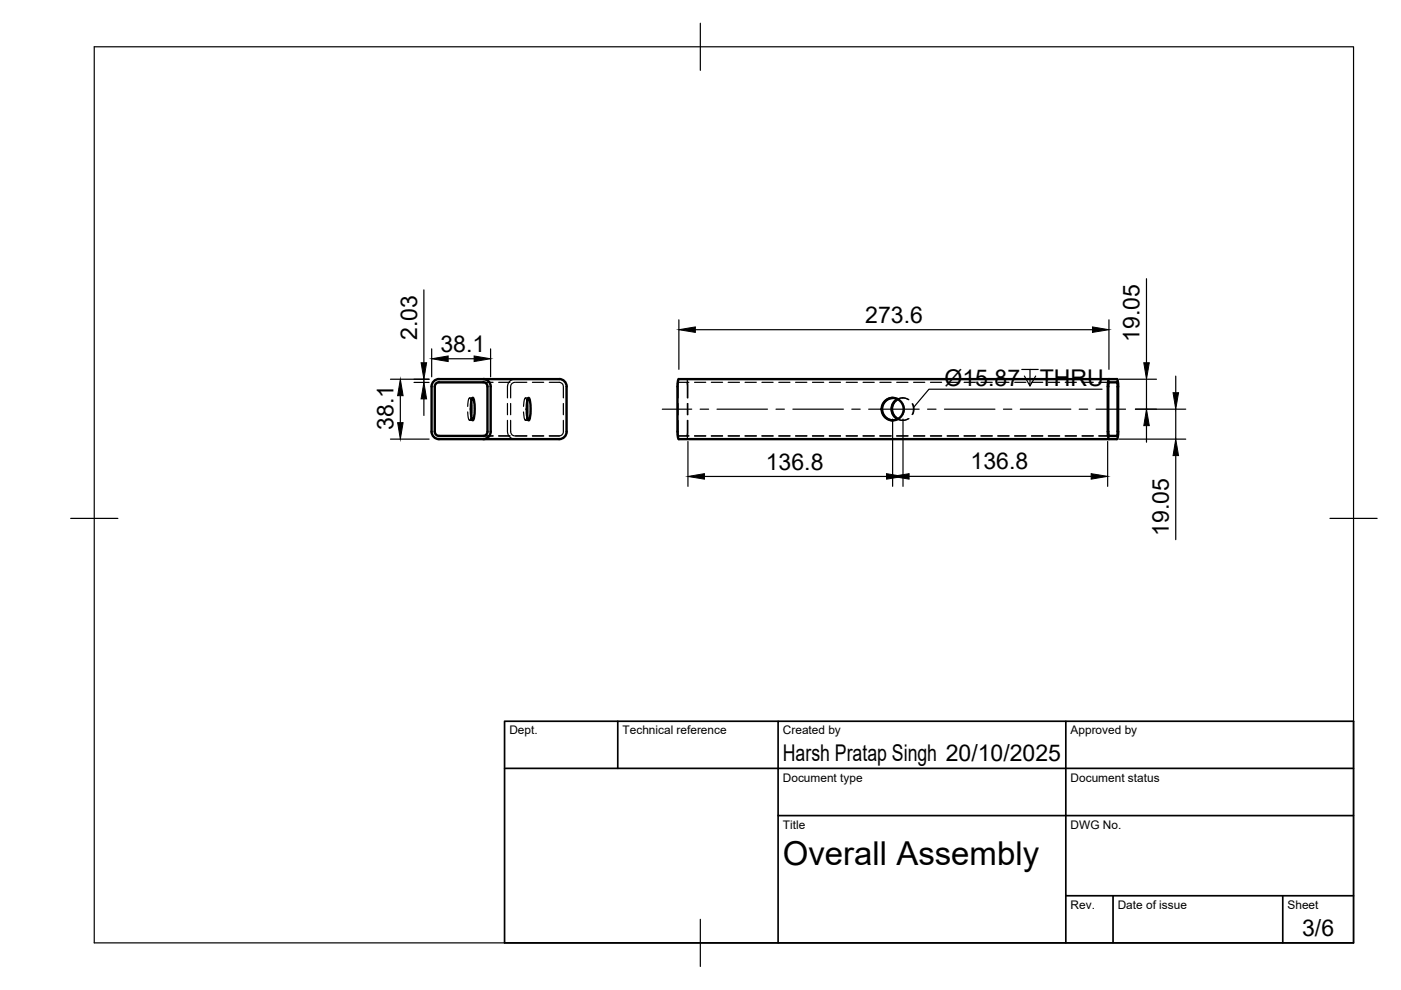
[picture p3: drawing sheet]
<svg xmlns="http://www.w3.org/2000/svg" width="297mm" height="210mm" viewBox="0 0 297 210" stroke-linecap="round" stroke-linejoin="round" font-family="sans-serif">
<!-- layer: Visible -->
<g fill="none" stroke="#000" stroke-width=".51">
<path d="M91.5 91.5a1.59 1.59 0 0 0 1.6 1.6h25.5a1.59 1.59 0 0 0 1.5-1.6M92.2 91.5v-9.5a.91 .91 0 0 1 .9-1l9.3 .1a.88 .88 0 0 1 1 .9v9.5M92.2 91.5a.91 .91 0 0 0 .9 .9h9.4a.91 .91 0 0 0 .9-.9M93.1 80.4h25.5M93.1 80.4a1.59 1.59 0 0 0-1.6 1.6v9.5M99.9 85.3v2.8M100.1 84.5l.1-.2a7.1 7.1 0 0 1 0 4.8 7.3 7.3 0 0 1-.1-4.6zM102.5 80.4a1.59 1.59 0 0 1 1.5 1.6v9.5M104 91.5a1.59 1.59 0 0 1-1.5 1.6M111.7 85.3v2.9M112 84.5l.1-.1a7.1 7.1 0 0 1 0 4.7 7.3 7.3 0 0 1-.1-4.6zM118.6 80.4a1.59 1.59 0 0 1 1.5 1.6"/>
<path d="M120.1 82v9.5M143.6 91.5l.1 1.1 .2 .5h92.9M143.9 80.4h92.9M143.9 80.4l-.2 .4-.1 1.2v9.5M189.3 84.4a2.38 2.38 0 0 0-2.3 2.3 2.38 2.38 0 0 0 2.3 2.4M189.9 84.9l.5-.3a2.4 2.4 0 0 0 0 4.2 2.35 2.35 0 0 1-.5-3.9zM234.9 91.5v1.1l.3 .5M235 91.5l.2 .9h1.6M235.2 80.4l-.3 .4v1.2v9.5M236.8 81.1l-1.6-.1-.2 .3v10.2M236.8 81l.2 1M236.8 80.4l.2 .4 .1 1.2v9.5"/>
<path d="M236.9 82v9.5M237 91.5l-.2 .9M237.1 91.5l-.1 1.1-.2 .5"/>
<circle cx="189.3" cy="86.8" r="2.36"/>
</g>
<!-- layer: Hidden -->
<g fill="none" stroke="#000" stroke-width=".25">
<path d="M93.1 92.4h.1M99.1 87.3l.2 1.5 .3 .3 .3-.9M99.5 84.4h.7M99.5 89.1h.7M99.9 85.3l-.3-.9a2.75 2.75 0 0 0-.5 1.8M102.4 81.1h2.1M102.4 92.4h2.1M105.7 81.1h2.4M105.7 92.4h2.4M107.6 89.1v2.4a1.61 1.61 0 0 0 1.6 1.6M107.6 85.5v2.4M108.3 89.1v2.4a.93 .93 0 0 0 .9 .9"/>
<path d="M108.3 85.5v2.4M109.2 81.1a.9 .9 0 0 0-.9 .9v2.4M109.2 80.4a1.61 1.61 0 0 0-1.6 1.6v2.4M109.3 81.1h2.4M109.3 92.4h2.4M111 87.3l.1 1.2 .3 .6 .3-.9M111.4 84.4h.7M111.4 89.1h.7M111.7 85.3l-.3-.9-.3 .6-.1 1.2M112.9 81.1h2.4M112.9 92.4h2.4M116.5 81.1h2.1a.9 .9 0 0 1 .8 .9v2.4"/>
<path d="M119.4 89.1v2.4a.93 .93 0 0 1-.8 .9h-2.1M119.4 85.5v2.4M143.8 89.1l.1 3.3h2.1M143.8 85.5v2.4M145.6 81.1l.1 .7v2.6M145.6 80.4l.2 1.3v2.7M145.7 89.1v2.6l-.1 .7M145.7 85.5v2.4M145.8 89.1v3.2l-.2 .8M145.8 85.5v2.4M146 81.1h-2.1l-.1 3.3M147.3 81.1h2.3"/>
<path d="M147.3 92.4h2.3M150.8 81.1h2.4M150.8 92.4h2.4M154.4 81.1h2.4M154.4 92.4h2.4M158 81.1h2.4M158 92.4h2.4M161.5 81.1h2.4M161.5 92.4h2.4M165.1 81.1h2.4M165.1 92.4h2.4M168.7 81.1h2.4"/>
<path d="M168.7 92.4h2.4M172.3 81.1h2.3M172.3 92.4h2.3M175.8 81.1h2.4M175.8 92.4h2.4M179.4 81.1h2.4M179.4 92.4h2.4M183 81.1h2.4M183 92.4h2.4M186.5 81.1h2.4M186.5 92.4h2.4M189.3 84.4l1.3 .3"/>
<path d="M190.1 81.1h2.4M190.1 92.4h2.4M190.3 84.6a2.21 2.21 0 0 1 2.3 .1M190.4 84.6a2.24 2.24 0 0 1 2.3 .1M190.6 88.7l-.9 .4h-.4M191.3 84.4h.2M191.3 89.1h.2M191.4 85.6l.1 .1a2.35 2.35 0 0 1-.1 2.2M192.6 88.7l-.2 .2a2.2 2.2 0 0 1-2.1 0M192.7 88.7l-.2 .2a2.28 2.28 0 0 1-2.1 0M193.4 85.6l.3 1.1-.3 1.2M193.5 85.6l.1 .3a2.33 2.33 0 0 1-.1 2"/>
<path d="M193.7 81.1h2.4M193.7 92.4h2.4M197.3 81.1h2.3M197.3 92.4h2.3M200.8 81.1h2.4M200.8 92.4h2.4M204.4 81.1h2.4M204.4 92.4h2.4M208 81.1h2.4M208 92.4h2.4M211.6 81.1h2.3M211.6 92.4h2.3"/>
<path d="M215.1 81.1h2.4M215.1 92.4h2.4M218.7 81.1h2.4M218.7 92.4h2.4M222.3 81.1h2.4M222.3 92.4h2.4M225.8 81.1h2.4M225.8 92.4h2.4M229.4 81.1h2.4M229.4 92.4h2.4M233 81.1h2.1M233 92.4h2.1"/>
</g>
<!-- layer: BORDER -->
<path d="M20 9.9h267v190h-267zM148.5 4.9v10M15 109.9h10M282 109.9h10M148.5 194.9v10" fill="none" stroke="#000" stroke-width=".25"/>
<!-- layer: TITLEBLOCK -->
<path d="M107 152.9h180v47h-180zM131 152.9v10M165 152.9v47M226 152.9v47M107 162.9h180M165 172.9h122M226 189.9h61M236 189.9v10M272 189.9v10" fill="none" stroke="#000" stroke-width=".36"/>
<!-- layer: FD_Dimensions -->
<g fill="none" stroke="#000" stroke-width=".25">
<path d="M243.1 59.1v17.8M89.9 61.5v15.4M91.5 74v5.9M95 76.1h5.5M104 74v5.9M143.9 67.8v10.5M147.4 69.9h84.2M235.1 67.8v10.5M249.3 79.7v3.6M82.8 80.4h8.2M82.8 93.1h8.2M84.9 83.9v5.7"/>
<path d="M87.8 81.1h3.2M89.9 80.4v.7M89.9 84.6v3.5M145.9 93.6v9.5M189.3 88.9v14.2M191.5 88.9v14.2M234.8 93.6v9.5M237.2 80.4h8M237.2 93.1h14.2M240.7 86.8h10.7M243.1 80.4v6.4M243.1 90.2v3.6"/>
<path d="M249.3 86.8v6.3M249.3 96.6v17.8M149.4 101h38.6M192.7 101h38.7"/>
</g>
<g fill="#000" stroke="#000" stroke-width=".21">
<path d="M89.3 76.9h1.1l-.5 3.5zM91.5 76.1l3.5-.6v1.2zM100.5 75.5l3.5 .6-3.5 .6zM143.9 69.9l3.5-.6v1.2zM231.6 69.3l3.5 .6-3.5 .6zM242.5 76.9h1.2l-.6 3.5zM84.9 80.4l.6 3.5h-1.2zM84.3 89.6h1.2l-.6 3.5zM89.9 81.1l.5 3.5h-1.1zM243.1 86.8l.6 3.4h-1.2zM248.7 83.3h1.2l-.6 3.5zM249.3 93.1l.6 3.5h-1.2z"/>
<path d="M145.9 101l3.5-.6v1.2zM188 100.4l3.5 .6-3.5 .6zM189.3 101l3.4-.6v1.2zM231.4 100.4l3.4 .6-3.4 .6z"/>
</g>
<!-- layer: Smart Centers -->
<g fill="none" stroke="#000" stroke-width=".25">
<path d="M140.4 86.8h6.3M148.4 86.8h1.8M152 86.8h10.7M164.5 86.8h1.8M168.1 86.8h10.7M180.6 86.8h1.8M184.2 86.8h10.7M196.7 86.8h1.8M200.2 86.8h10.7M212.7 86.8h1.8M216.3 86.8h10.7M228.8 86.8h1.8"/>
<path d="M232.4 86.8h6.2"/>
</g>
<!-- layer: Leaders -->
<path d="M216.6 78.3h3.5M218.4 78.3v3.5l-1.2-2.1M219.6 79.7l-1.2 2.1M233.7 82.5h-36.7l-3.2 3.8" fill="none" stroke="#000" stroke-width=".25"/>
<text font-size="7" x="166" y="183.4">Overall Assembly</text>
<g font-size="4.9">
<text x="183.5" y="68.4">273.6</text>
<text x="88.4" y="72.2" transform="rotate(-90 88.4 72.2)">2.03</text>
<text x="93.4" y="74.6">38.1</text>
<text x="241.6" y="72.5" transform="rotate(-90 241.6 72.5)">19.05</text>
<text x="200.3" y="81.8">Ø15.87</text>
<text x="220.5" y="81.8">THRU</text>
<text x="83.4" y="91.2" transform="rotate(-90 83.4 91.2)">38.1</text>
<text x="162.4" y="99.6">136.8</text>
<text x="205.8" y="99.5">136.8</text>
<text x="247.8" y="113.6" transform="rotate(-90 247.8 113.6)">19.05</text>
<text x="166" y="161.4">Harsh Pratap Singh 20/10/2025</text>
<text x="276.1" y="198.6">3/6</text>
</g>
<g font-size="2.5">
<text x="108" y="155.7">Dept.</text>
<text x="132" y="155.7">Technical reference</text>
<text x="166" y="155.7">Created by</text>
<text x="227" y="155.7">Approved by</text>
<text x="166" y="165.7">Document type</text>
<text x="227" y="165.7">Document status</text>
<text x="166" y="175.7">Title</text>
<text x="227" y="175.7">DWG No.</text>
<text x="227" y="192.7">Rev.</text>
<text x="237" y="192.7">Date of issue</text>
<text x="273" y="192.7">Sheet</text>
</g>
</svg>
